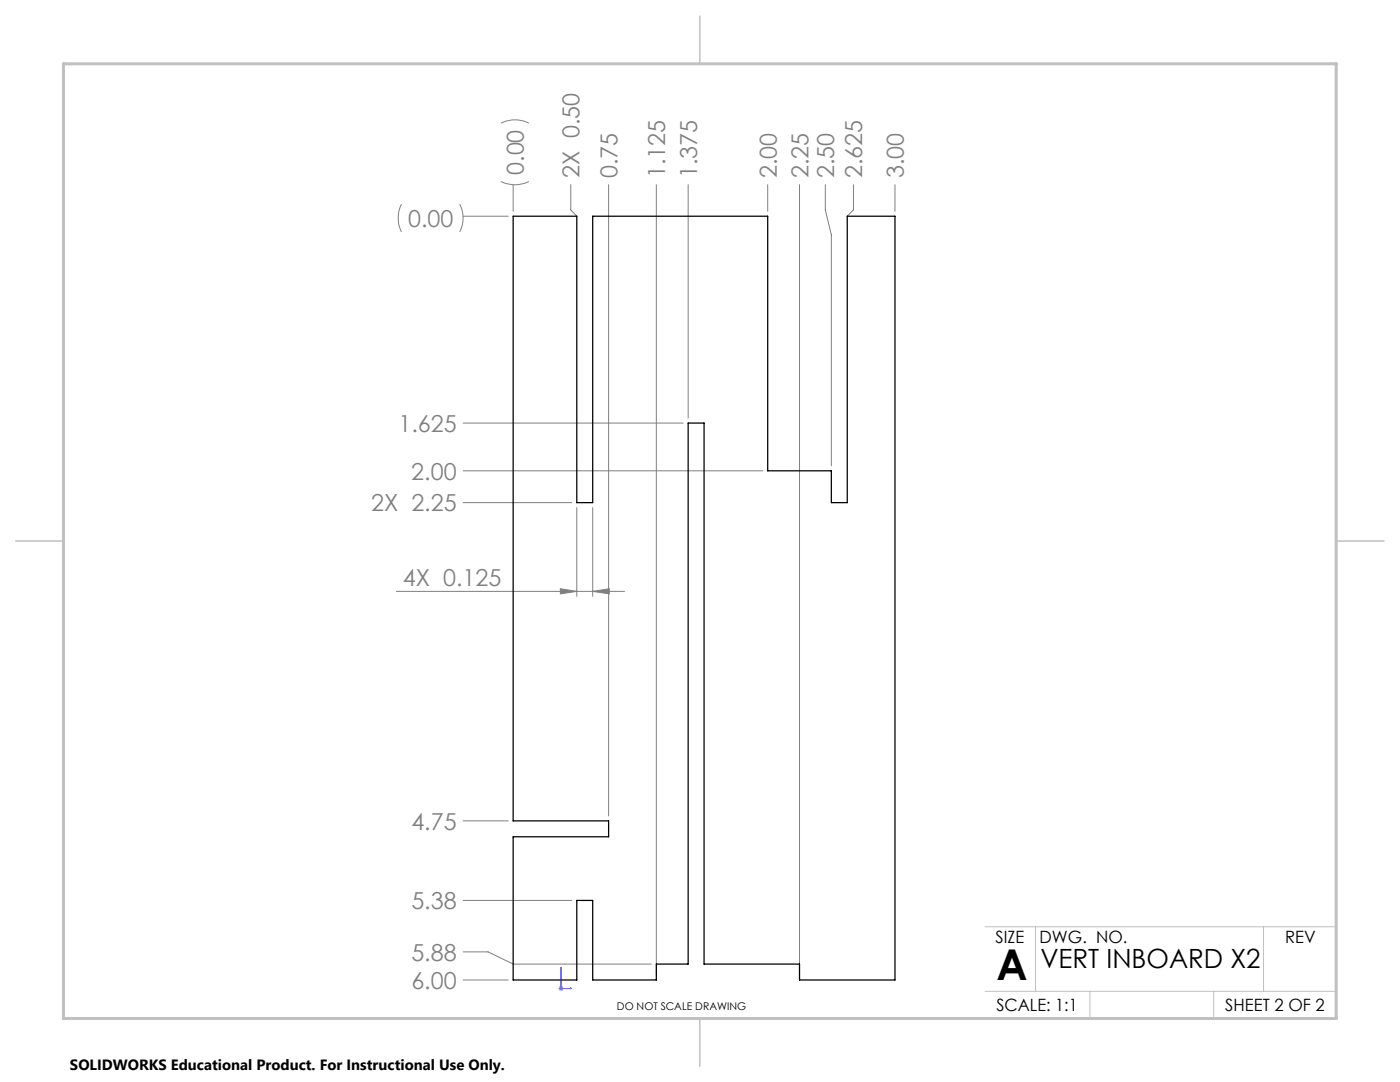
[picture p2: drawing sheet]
<svg xmlns="http://www.w3.org/2000/svg" width="279mm" height="216mm" viewBox="0 0 279 216" stroke-linecap="round" stroke-linejoin="round" font-family="sans-serif">
<g fill="none" stroke="#808080" stroke-width=".2">
<path d="M100 36.2a6.4 6.4 0 0 0 5.6 0M100 24.6a6.1 6.1 0 0 1 5.6 0M102.4 36.9v5.3M113.9 36.9v5l1.2 1.2M121.5 36.9v125.9M131 36.9v157.7M137.3 36.9v46.5M153.2 36.9v5.3M159.6 36.9v157.7M164.7 36.9v5l1.2 5v46.1M170.3 36.9v5l-1.2 1.2M178.6 36.9v5.3"/>
<path d="M80.1 40.7a6.4 6.4 0 0 0 0 5.6M91.8 40.7a6.1 6.1 0 0 1 0 5.6M92.4 43.1h9M92.4 93.9h59.8M92.4 84.4h43.9M79.1 118h45.5M92.4 100.3h21.7M111.8 117.5l3.3 .5-3.3 .5zM115.1 101.3v17.7M118.3 118l3.3-.5v1zM118.3 101.3v17.7M92.4 163.8h9"/>
<path d="M92.4 179.7h21.7M92.4 189.9h5l5 2.5h27.6M92.4 195.5h9M111.5 197.2h1M111.6 196.9l.7 .7M112 196.7v1M112.3 196.9l-.7 .7"/>
</g>
<path d="M112 193v.2zM112 193v4.2h2.1M113.9 197.2h.2l-.2 .1z" fill="none" stroke="#00f" stroke-width=".2"/>
<path d="M266.7 153.3v49.9h-240M196.6 184.9h70.1M196.6 197.8h70.1M206.7 184.9v12.9M217.5 197.8v5.4M242.2 197.8v5.4M252.2 184.9v12.9" fill="none" stroke="#c0c0c0" stroke-width=".2"/>
<path d="M139.7 3.2v9.5M3.1 107.9h9.6M266.7 107.9h9.5M139.7 203.2v9.6" fill="none" stroke="#c0c0c0" stroke-width=".3"/>
<path d="M12.7 12.7h254v190.5h-254z" fill="none" stroke="#c0c0c0" stroke-width=".6"/>
<path d="M113.9 197.2h.2l-.2 .1zM112 193v.2z" fill="#00f"/>
<path d="M111.8 117.5l3.3 .5-3.3 .5zM118.3 118l3.3-.5v1z" fill="#808080"/>
<path d="M102.4 43.1h12.7v57.2h3.2v-57.2h34.9v50.8h12.7v6.4h3.2v-57.2h9.5v152.4h-19v-3.1h-19.1v-108h-3.2v108h-6.3v3.1h-12.7v-15.8h-3.2v15.8h-12.7v-28.5h19.1v-3.2h-19.1z" fill="none" stroke="#000" stroke-width=".25"/>
<text font-size="8.5" x="198.9" y="195.5">A</text>
<text font-size="5.3" x="207.6" y="193.2">VERT INBOARD X2</text>
<g font-size="4.7" fill="#808080">
<text x="104.6" y="34.9" transform="rotate(-90 104.6 34.9)">0.00</text>
<text x="115.7" y="35.6" transform="rotate(-90 115.7 35.6)">2X 0.50</text>
<text x="123.2" y="35.6" transform="rotate(-90 123.2 35.6)">0.75</text>
<text x="132.8" y="35.6" transform="rotate(-90 132.8 35.6)">1.125</text>
<text x="139.1" y="35.6" transform="rotate(-90 139.1 35.6)">1.375</text>
<text x="155" y="35.6" transform="rotate(-90 155 35.6)">2.00</text>
<text x="161.3" y="35.6" transform="rotate(-90 161.3 35.6)">2.25</text>
<text x="166.5" y="35.6" transform="rotate(-90 166.5 35.6)">2.50</text>
<text x="172.1" y="35.6" transform="rotate(-90 172.1 35.6)">2.625</text>
<text x="180.4" y="35.6" transform="rotate(-90 180.4 35.6)">3.00</text>
<text x="81.4" y="45.2">0.00</text>
<text x="79.5" y="86.2">1.625</text>
<text x="82.1" y="95.7">2.00</text>
<text x="74.1" y="102">2X 2.25</text>
<text x="80.4" y="117">4X 0.125</text>
<text x="82.1" y="165.5">4.75</text>
<text x="82.1" y="181.4">5.38</text>
<text x="82.1" y="191.7">5.88</text>
<text x="82.1" y="197.3">6.00</text>
</g>
<g font-size="3.4">
<text x="198.7" y="188.1">SIZE</text>
<text x="207.5" y="188.1">DWG. NO.</text>
<text x="256.5" y="188.2">REV</text>
<text x="198.8" y="201.7">SCALE: 1:1</text>
<text x="244.5" y="201.7">SHEET 2 OF 2</text>
</g>
<text font-size="3" x="14" y="213.5">SOLIDWORKS Educational Product. For Instructional Use Only.</text>
<text font-size="2.1" x="123.1" y="201.6">DO NOT SCALE DRAWING</text>
</svg>
